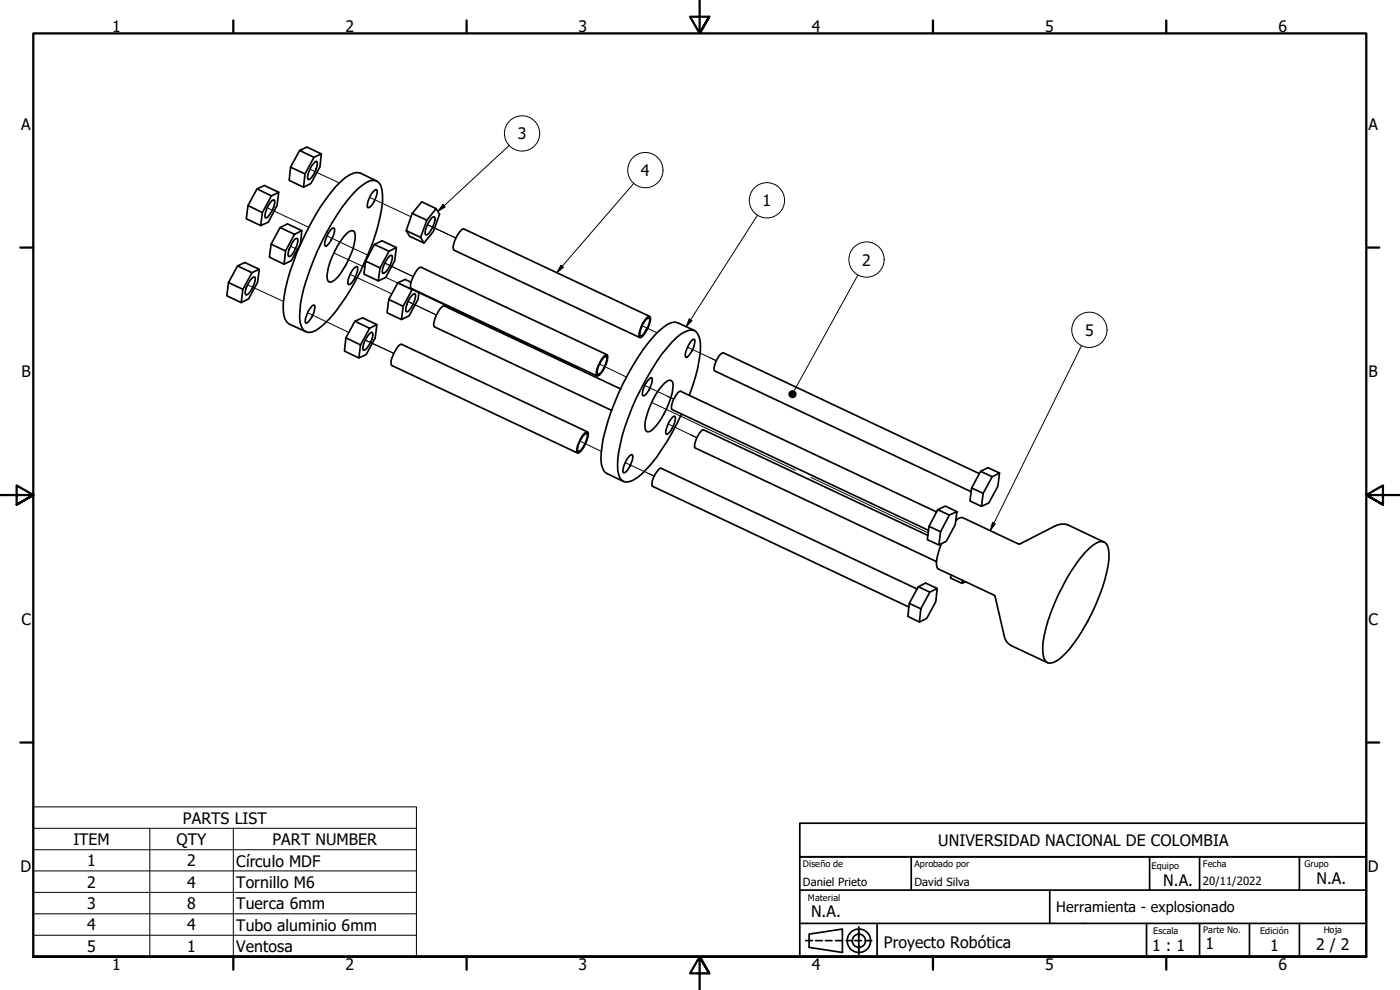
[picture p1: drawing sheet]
<svg xmlns="http://www.w3.org/2000/svg" width="420mm" height="297mm" viewBox="0 0 420 297" stroke-linecap="round" stroke-linejoin="round" font-family="sans-serif">
<!-- layer: Tweak Trail (ISO) -->
<g fill="none" stroke="#000" stroke-width=".3">
<path d="M93 50.7l8.9 4.2M110.9 59.2l12.5 5.9M80.2 62.3l12.4 5.9M87.1 73.9l2.4 1.1M98.1 70.8l12.5 5.9M100.2 75.9l9.3 4.3M115.5 78.9l8.5 4.1M128.3 67.4l8.5 4M74.3 85.5l10.8 5M92.3 93.8l12.4 6M105.1 82.3l12.5 5.9M115.8 83.3l57.9 27.1"/>
<path d="M122.4 90.5l8.6 4M192.7 97.7l4.5 2.2M109.6 102.1l8.6 3.9M179.9 109.2l8.1 3.9M193.5 115.7l8.7 4-1.9-.8M206.3 104.2l8.7 4-1.8-.8M174.1 132.4l6.3 3M187.6 138.8l8.7 4.1-1.8-.9M195.6 120.8l43.1 20.3M200.5 127.2l8.6 4.1-1.8-.9M243.4 143.3l35.2 16.6"/>
</g>
<!-- layer: Visible (ISO) -->
<g fill="none" stroke="#000" stroke-width=".51">
<path d="M77.1 56.7l-2.7 5 4.3 2.1-.5 3.9M81.4 58.8l2.3-1.1-4.4-2-2.2 1 4.3 2.1-2.7 5M83.7 57.7l-.6 4-2.6 5-2.3 1-4.3-2.1 .5-3.9M89.9 45.2l-2.7 5 4.3 2-.4 4M94.2 47.2l2.2-1-4.3-2.1-2.2 1.1 4.3 2-2.7 5M94.5 48.6l.4-.2a1.66 1.66 0 0 1 0 2.2 5.7 5.7 0 0 1-2.3 3.3l-.2-.2a6.7 6.7 0 0 1 2.1-5.1zM96.4 46.2l-.4 3.9-2.7 5-2.2 1.1-4.3-2.1 .4-3.9M107.2 56.8a8.2 8.2 0 0 1 5-2.7 2.78 2.78 0 0 1 2.4 2.9 30.7 30.7 0 0 1-1.8 13 75.5 75.5 0 0 1-13.7 25.4 15.2 15.2 0 0 1-5.4 4.2 2.47 2.47 0 0 1-3.2-1.5 12.6 12.6 0 0 1-.3-6.8 74.3 74.3 0 0 1 15.5-32.9zM112.3 57.3l.7-.4a5.6 5.6 0 0 1-1.7 5l-.9 .4a5.5 5.5 0 0 1 1.9-5zM113 54.3l-4.9-2.4a5 5 0 0 0-4.5 1.4 51.8 51.8 0 0 0-11.9 16.8 60.9 60.9 0 0 0-6.7 21 6.8 6.8 0 0 0 1.8 6.1l5 2.3M71.3 79.8l4.3 2-2.7 5-4.3-2zM71.3 79.8l2.2-1 4.3 2-2.2 1"/>
<path d="M81.2 60.6l.5-.5h.7a6.6 6.6 0 0 1-2.6 5.3 1.57 1.57 0 0 1 0-2.1l.4-1zM84.1 68.3l4.3 2-2.7 5-4.3-2zM84.1 68.3l2.2-1.1 4.3 2-2.2 1.1M85.7 75.3l-.4 4M88.1 72.2l1-.7a1.66 1.66 0 0 1 0 2.2 5.7 5.7 0 0 1-2.3 3.3 1.66 1.66 0 0 1 0-2.2zM90.6 69.2l-.4 4-2.7 5-2.2 1.1-4.4-2.1 .5-3.9M99.4 68.8l.8-.4a2.44 2.44 0 0 1-.3 2.7l-.5 .9a2.97 2.97 0 0 1-1.8 1.9 5.8 5.8 0 0 1 1.8-5.1zM104.1 70l1.4-.8 .6 .1a3.8 3.8 0 0 1 .2 3.6 23 23 0 0 1-6 11.2l-1.3 .6a2.35 2.35 0 0 1-.7-3.1 25 25 0 0 1 5.8-11.6zM109.7 78.3l4.3 2.1-.5 3.9-4.3-2.1zM112.4 73.3l-2.7 5M116.5 77.2l.8-.6 .4 .1a6.9 6.9 0 0 1-2.6 5.4l-.3-.2a6.7 6.7 0 0 1 1.7-4.7zM116.8 75.4l2.2-1.1-4.4-2.1-2.2 1.1 4.4 2.1-2.8 5"/>
<path d="M119 74.3l-.6 4-2.7 5-2.2 1M123.7 64l-1.8 5.2 4.3 2 1.1 1.7M128.1 66.1l2.8-3.5-4.3-2-2.9 3.4 4.4 2.1-1.9 5.1M129.5 65.4l.9-.3a5.8 5.8 0 0 1-1.8 5l-.8 .4a5.8 5.8 0 0 1 1.7-5.1zM130.9 62.6l1 1.7-1.9 5.2-2.7 3.4-4.4-2-1-1.7M72.9 86.8l-.5 4M75.9 83.3l.4-.2a1.57 1.57 0 0 1 0 2.1l-.4 1a4.5 4.5 0 0 1-1.9 2.3l-.3-.1a5.9 5.9 0 0 1 2.2-5.1zM77.8 80.8l-.5 3.9-2.7 5-2.2 1.1-4.3-2 .5-4M93.6 91.9l.7-.3a5.4 5.4 0 0 1-2.5 5.4 5.8 5.8 0 0 1 1.8-5.1zM106.3 80.4l.9-.4a5.8 5.8 0 0 1-1.8 5l-.8 .4a5.6 5.6 0 0 1 1.7-5zM106.5 96.4l-2.7 5 4.4 2.1-.5 3.9M110.9 98.5l2.2-1.1-4.3-2-2.3 1 4.4 2.1-2.7 5"/>
<path d="M113.1 97.4l-.5 4-2.7 5-2.2 1-4.3-2 .4-4M119.4 84.9l4.3 2-2.7 5-4.3-2zM121 91.9l-.5 4M123.4 84.7l-1.8-.9-2.2 1.1M124 88.3l.4-.2a1.66 1.66 0 0 1 0 2.2 5.7 5.7 0 0 1-2.3 3.3l-.3-.2a6.7 6.7 0 0 1 2.2-5.1zM124 86.8l-.3 .1M125.7 87.7l-.2 2.1-2.7 5-2.3 1.1-4.3-2.1 .5-3.9M194 95.8l.8-.4a5.2 5.2 0 0 1-1.3 4.4l-1 1h-.3a5.6 5.6 0 0 1 1.8-5zM194 95.4l.9-.5 .3 .3a7.9 7.9 0 0 1-2.9 6.1l-.4-.1a7.2 7.2 0 0 1 2.1-5.8zM195 94.9l-55.8-26.2a2.69 2.69 0 0 0-1.9 1.8l-.5 .9a4.9 4.9 0 0 0-.6 3.6l55.8 26.3M208.4 99.2l-4.9-2.3a4.2 4.2 0 0 0-4.4 1.3 50.9 50.9 0 0 0-12.1 16.8 63 63 0 0 0-6.6 21 7.7 7.7 0 0 0 1 5.6l5.7 2.9M110.7 100.4l.5-.5 .6-.1a5.9 5.9 0 0 1-2.2 5.1l-.4 .2a1.57 1.57 0 0 1 0-2.1z"/>
<path d="M181.2 107.3l.7-.3a5.6 5.6 0 0 1-1.7 5l-.8 .4-.2-.4a6.7 6.7 0 0 1 2-4.7zM181.2 107l.9-.5a2.62 2.62 0 0 1-.2 2.6 7 7 0 0 1-2.5 3.7l-.3-.1a6.5 6.5 0 0 1 1.5-5zM182.2 106.5l-55.8-26.3a2.37 2.37 0 0 0-1.9 1.8l-.5 1a5.3 5.3 0 0 0-.8 3.3l56 26.5M186.3 116.7l-53-24.9a2.69 2.69 0 0 0-1.8 1.8l-.5 .9a4.8 4.8 0 0 0-.6 3.6l53.2 25M194.8 113.7l.8-.4a5.8 5.8 0 0 1-1.8 5.1l-.8 .3a5.4 5.4 0 0 1 1.8-5zM199.4 115l1.5-.9 .5 .1 .4 .4a13.5 13.5 0 0 1-1.7 8 15.8 15.8 0 0 1-5.1 6.9l-.7 .1-.4-.3a5.8 5.8 0 0 1 .1-4.2l.5-1.6a21.5 21.5 0 0 1 4.9-8.5zM206.8 118.6a39.9 39.9 0 0 0 3.3-16.2 3.6 3.6 0 0 0-2.2-3.4 8.5 8.5 0 0 0-6.3 3.7 73.5 73.5 0 0 0-13 22.4 41.7 41.7 0 0 0-3.2 16.2 2.95 2.95 0 0 0 3.3 3.3 11.3 11.3 0 0 0 5.3-3.8 65.2 65.2 0 0 0 10.6-16.7M207.6 102.1l.8-.3a6 6 0 0 1-2.2 5.4h-.4a5.8 5.8 0 0 1 1.8-5.1zM175.3 130.4l.8-.4a5.8 5.8 0 0 1-1.8 5.1l-.7 .3a2.44 2.44 0 0 1 .2-2.6zM175.3 130.1l1-.5a2.54 2.54 0 0 1-.2 2.6 7 7 0 0 1-2.5 3.7l-.4-.1a6.9 6.9 0 0 1 2.1-5.7zM176.3 129.6l-55.7-26.3a2.37 2.37 0 0 0-1.9 1.8l-.5 .9a5.6 5.6 0 0 0-.9 3.3l.3 .4 55.7 26.2M188.9 136.8l.5-.4h.3a5.8 5.8 0 0 1-1.7 5.1l-.9 .3a5.6 5.6 0 0 1 1.8-5z"/>
<path d="M201.8 125.3l.7-.4a5.6 5.6 0 0 1-1.8 5l-.7 .4a5.8 5.8 0 0 1 1.8-5zM281.1 153.6l-76.9-36.2a5.9 5.9 0 0 0-2.7 4.5l.2 1 76.9 36.2M281.4 152.9l-2.6 5 3.5 1.6-.5 4M284.9 154.5l-2.6 5M286.9 156.2l.7-.6 1.3-.3 16.5 7.8 .7 .1M287.2 153.5l-3.5-1.7-2.3 1.1 3.5 1.6 2.3-1-.5 3.9-2.7 5-2.2 1.1-3.5-1.6 .5-4M291.6 146.4l3.5 1.6-.5 3.9-3.5-1.6zM293.9 142.1l-76.8-36.2a4.9 4.9 0 0 0-2.6 3.7l-.2 .8 .2 .9 76.9 36.2M294.3 141.4l-2.7 5M297.8 143l2.2-1.1-3.5-1.6-2.2 1.1 3.5 1.6-2.7 5M300 141.9l-.5 4-2.7 5-2.2 1M275.3 176.7l-76.9-36.2a5.7 5.7 0 0 0-2.6 5.4l77 36.2"/>
<path d="M275.6 176.1l-2.7 4.9M278.5 160.6l-67.3-31.6a3.6 3.6 0 0 0-2.2 2.8 2.89 2.89 0 0 0-.4 2.6l72.5 34.1M279.1 177.7l2.2-1.1-3.5-1.7-2.2 1.2 3.5 1.6-2.7 5M281.3 176.6l-.5 3.9-2.7 5-2.2 1.1M282.5 163.1l-.6 1.6a10 10 0 0 0-.6 5.7l.3 .3 16.6 7.8 .4 .4M285.4 172.5l-.2 .9 3.5 1.6 .2-.9M289.8 174.5l-1.1 .5M298.6 178.8l2.7 11.8a4.1 4.1 0 0 0 2.2 3.1l10.9 5.1M325.5 165.9a9.6 9.6 0 0 1 4.7-3.4 2.16 2.16 0 0 1 2.5 2.2 25.4 25.4 0 0 1-1.9 11.8 59 59 0 0 1-11.3 19.8 7.3 7.3 0 0 1-4.5 2.7 2.59 2.59 0 0 1-2-2.9 32 32 0 0 1 3.4-14.9l1.1-2.5a53.1 53.1 0 0 1 8-12.8zM331.4 162.7l-10.9-5.2a5 5 0 0 0-3.8 .3l-10.7 5.5M272.9 181l3.5 1.7-.5 3.9-3.4-1.7z"/>
</g>
<!-- layer: Symbol (ISO) -->
<g fill="none" stroke="#000" stroke-width=".3">
<path d="M152.8 43.6l-21.4 19.8M190.2 55l-23.1 26.8M132.9 61.3l.7 .8-2.2 1.3zM168.3 79.6l.8 .6-2 1.6zM227.3 64.5l-21.4 33.6M206.8 95.7l.9 .5-1.8 1.9zM257.5 82.5l-19.1 34.6M324.6 103.7l-27.4 55.5M297.9 156.7l.8 .5-1.5 2zM10 248.5v-6.4h115v6.4M10 248.5h115v6.5M10 248.5v38.5h115v-32"/>
<path d="M10 255h115M45 248.5v38.5M70 248.5v38.5M10 261.3h115M10 267.7h115M10 274.2h115M10 280.6h115"/>
<circle cx="156.7" cy="40" r="5.3"/>
<circle cx="193.7" cy="51" r="5.3"/>
<circle cx="230.2" cy="60.1" r="5.3"/>
<circle cx="260.1" cy="77.9" r="5.3"/>
<circle cx="326.9" cy="99" r="5.3"/>
</g>
<!-- layer: Border (ISO) -->
<g fill="none" stroke="#000" stroke-width=".68">
<path d="M70 6.1v3.9M140 6.1v3.9M210 0v10l-2.9-5h5.8l-2.9 5 2.9-5M280 6.1v3.9M350 6.1v3.9M6.1 74.3h3.9M410 74.3h3.9M0 148.5h10l-5-2.8v5.7l5-2.9-5 2.9M420 148.5h-10l5-2.8v5.7l-5-2.9 5 2.9M6.1 222.8h3.9M410 222.8h3.9M10 287v-277h400v277h-400h400"/>
<path d="M70 287v3.9M140 287v3.9M212.9 292l-2.9-5 2.9 5h-5.8l2.9-5v10M280 287v3.9M350 287v3.9"/>
</g>
<!-- layer: Title (ISO) -->
<g fill="none" stroke="#000" stroke-width=".51">
<path d="M240 247h170v10.1h-170zM240 257.1h170v29.9h-170zM273.5 257.1v10M345 257.1v10M360 257.1v10M390 257.1v10M240 277.1h170M240 267.1h170M257.7 278.1v8.4M263.2 277.1v9.9M315 267.1v10M344.1 277.1v9.9"/>
<path d="M360 277.1v9.9M375 277.1v9.9M390 277.1v9.9M241.8 282.2h2M242.8 280.3l10-1.5v7l-10-1.5zM244.8 282.2h2M247.7 282.2h2M250.8 282.2h2M253.9 282.2h2M256.5 282.2h2M259.6 282.2h2"/>
<circle cx="257.8" cy="282.3" r="3.5"/>
<circle cx="257.8" cy="282.3" r="1.99"/>
</g>
<!-- layer: Symbol (ISO) -->
<g fill="#000">
<path d="M132.9 61.3l.7 .8-2.2 1.3z" fill-rule="evenodd"/>
<path d="M168.3 79.6l.8 .6-2 1.6z" fill-rule="evenodd"/>
<path d="M206.8 95.7l.9 .5-1.8 1.9z" fill-rule="evenodd"/>
<path d="M297.9 156.7l.8 .5-1.5 2z" fill-rule="evenodd"/>
<circle cx="237.9" cy="118.3" r="1.23"/>
</g>
<g font-size="4.7">
<text x="33.7" y="9.7">1</text>
<text x="103.7" y="9.7">2</text>
<text x="173.7" y="9.7">3</text>
<text x="243.7" y="9.7">4</text>
<text x="313.7" y="9.7">5</text>
<text x="383.7" y="9.7">6</text>
<text x="6.3" y="38.9">A</text>
<text x="155.4" y="41.9">3</text>
<text x="410.7" y="38.9">A</text>
<text x="192.3" y="52.8">4</text>
<text x="228.9" y="61.9">1</text>
<text x="258.7" y="79.7">2</text>
<text x="325.6" y="100.7">5</text>
<text x="6.4" y="113.1">B</text>
<text x="410.7" y="113.1">B</text>
<text x="6.4" y="187.4">C</text>
<text x="410.7" y="187.4">C</text>
<text x="54.9" y="247.1">PARTS LIST</text>
<text x="22" y="253.4">ITEM</text>
<text x="53" y="253.5">QTY</text>
<text x="81.8" y="253.4">PART NUMBER</text>
<text x="281.6" y="253.9">UNIVERSIDAD NACIONAL DE COLOMBIA</text>
<text x="6.2" y="261.6">D</text>
<text x="26.2" y="259.9">1</text>
<text x="56.2" y="260">2</text>
<text x="70.9" y="260.1">Círculo MDF</text>
<text x="410.5" y="261.6">D</text>
<text x="26.2" y="266.3">2</text>
<text x="56.2" y="266.3">4</text>
<text x="70.9" y="266.4">Tornillo M6</text>
<text x="349.1" y="265.7">N.A.</text>
<text x="395.1" y="265.3">N.A.</text>
<text x="26.2" y="272.7">3</text>
<text x="56.2" y="272.7">8</text>
<text x="70.9" y="272.7">Tuerca 6mm</text>
<text x="243.4" y="275.2">N.A.</text>
<text x="26.2" y="279.2">4</text>
<text x="56.2" y="279.2">4</text>
<text x="70.9" y="279.3">Tubo aluminio 6mm</text>
<text x="26.2" y="285.6">5</text>
<text x="56.2" y="285.6">1</text>
<text x="70.9" y="285.6">Ventosa</text>
<text x="265.3" y="284.3">Proyecto Robótica</text>
<text x="345.8" y="285.3">1 : 1</text>
<text x="361.8" y="284.8">1</text>
<text x="381.2" y="285.3">1</text>
<text x="395" y="285">2 / 2</text>
<text x="33.7" y="290.9">1</text>
<text x="103.7" y="290.9">2</text>
<text x="173.7" y="290.9">3</text>
<text x="243.7" y="290.9">4</text>
<text x="313.7" y="290.9">5</text>
<text x="383.7" y="290.9">6</text>
</g>
<text font-size="4.3" x="317" y="273.7">Herramienta - explosionado</text>
<g font-size="3.4">
<text x="241" y="266">Daniel Prieto</text>
<text x="274.4" y="266">David Silva</text>
<text x="361" y="265.5">20/11/2022</text>
</g>
<g font-size="2.7">
<text x="241" y="260.2">Diseño de</text>
<text x="274.4" y="260.1">Aprobado por</text>
<text x="345.6" y="260.8">Equipo</text>
<text x="361" y="260.1">Fecha</text>
<text x="391.5" y="260">Grupo</text>
<text x="242.5" y="270.5">Material</text>
<text x="346.1" y="280.3">Escala</text>
<text x="361.1" y="279.9">Parte No.</text>
<text x="378.2" y="280.3">Edición</text>
<text x="397.3" y="280">Hoja</text>
</g>
</svg>
